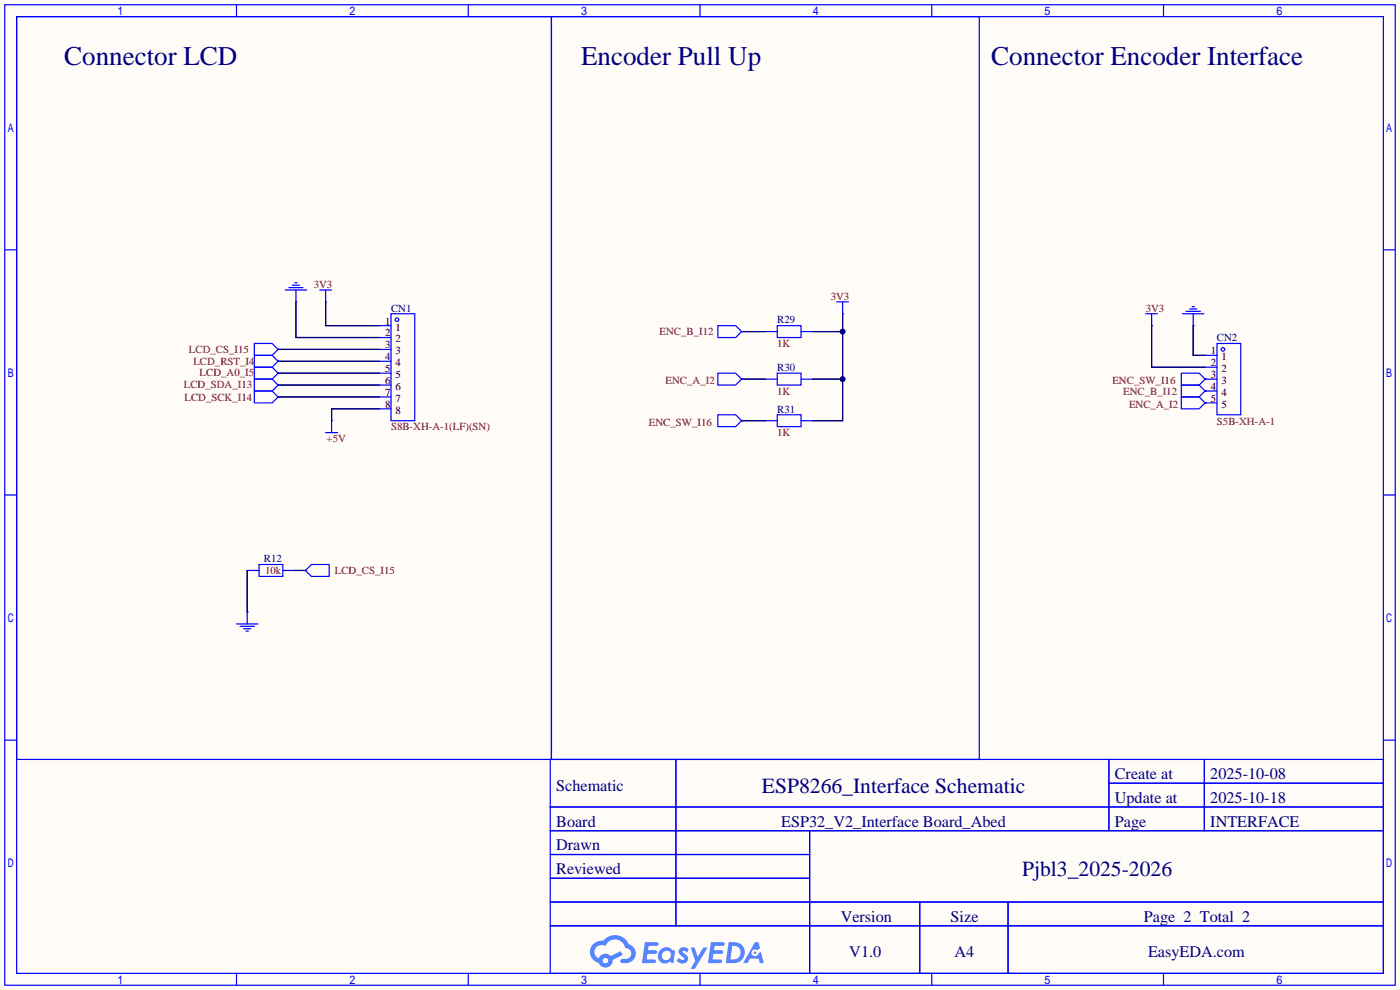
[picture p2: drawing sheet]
<svg xmlns="http://www.w3.org/2000/svg" width="299mm" height="212mm" viewBox="0 0 299 212" stroke-linecap="round" stroke-linejoin="round" font-family="sans-serif">
<path d="M0 0h299.2v211.6h-299.2z" fill="#fffcf7"/>
<g fill="none" stroke="#00f" stroke-width=".25">
<path d="M1 1h297.2v209.6h-297.2zM3.6 3.6h292.1v204.4h-292.1zM50.5 1v2.6M100.1 1v2.6M149.6 1v2.6M199.1 1v2.6M248.7 1v2.6M1 53.4h2.6M295.7 53.4h2.5M1 105.8h2.6M295.7 105.8h2.5M1 158.2h2.6"/>
<path d="M295.7 158.2h2.5M117.6 162.3h178.1v45.7h-178.1zM117.6 172.5h178.1M117.6 177.5h178.1M144.5 162.3v35.6M173 177.5v30.5M237 162.3v15.2M237 167.4h58.7M257.4 162.3v15.2M117.6 182.6h55.4M117.6 192.8h178.1M117.6 187.7h55.4"/>
<path d="M117.6 197.9h178.1M196.6 192.8v15.2M215.4 192.8v15.2M50.5 208v2.6M100.1 208v2.6M149.6 208v2.6M199.1 208v2.6M248.7 208v2.6"/>
</g>
<g fill="#5487ff">
<path d="M145.3 202.7a1.3 1.3 0 0 1 1.9 .3l-.4 .6a.54 .54 0 0 0-.9-.2l.1 .2a1.34 1.34 0 0 1 .9 1.8 1.47 1.47 0 0 1-2.3-.1l.5-.6 .8 .5a.31 .31 0 0 0 .4-.3 .31 .31 0 0 0-.3-.4 1.12 1.12 0 0 1-.7-1.8z"/>
<path d="M147.6 202.5h.9l.6 2 1.2-2h.9l-2.7 4.6h-.9l1-1.7z"/>
<path d="M137.8 201.4h1.7a1.31 1.31 0 0 1 1.2 .2 .4 .4 0 0 1-.3 .5l-1.8 .1-.1 .9h1.6a.4 .4 0 0 1 .4 .4 .4 .4 0 0 1-.5 .4h-1.6l-.2 1.2h1.4a.46 .46 0 0 1 .5 0 .46 .46 0 0 1 .1 .5l-.4 .2h-2.6z"/>
<path d="M151.9 201.4h1.7a1.32 1.32 0 0 1 1.2 .2 .39 .39 0 0 1-.3 .5l-1.8 .1-.1 .9h1.6a.4 .4 0 0 1 .4 .4 .4 .4 0 0 1-.4 .4h-1.7l-.2 1.2h1.4a.46 .46 0 0 1 .5 0 .46 .46 0 0 1 .1 .5l-.4 .2h-2.6z"/>
<path d="M161.3 201.4h.8l.3 1.3-.6 .4a.75 .75 0 0 0-1.1 .3 .75 .75 0 0 0 .5 1 .75 .75 0 0 0 .9-.7l.5-.2 .6 2.3h-.8l-.3-.9h-1.8l-.5 .9h-1z"/>
<path d="M155.7 201.4l-.6 4.4h1.5a2.27 2.27 0 0 0 2.6-2.2 2.27 2.27 0 0 0-2.7-2.2zM156.5 202.1a1.5 1.5 0 0 1 1.8 1.6 1.5 1.5 0 0 1-1.9 1.4h-.3z"/>
<path d="M141.2 203a1.6 1.6 0 0 0-.3 2.3 1.6 1.6 0 0 0 2.3 .2l.7 .3 .3-2.4-.1-.3-.5-.1a1.58 1.58 0 0 0-2.4 0zM141.8 203.5a.98 .98 0 0 1 1.6 .4 .98 .98 0 0 1-1.1 1.3 .94 .94 0 0 1-.9-.7 .94 .94 0 0 1 .4-1z"/>
<path d="M126.8 201.8a2.37 2.37 0 0 0 1.1 4 1.54 1.54 0 0 0 1.8 1 1.54 1.54 0 0 0 1.2-1.6l2.2-1.1-.5-.8-2 1a1.57 1.57 0 0 0-2.7 .5 1.5 1.5 0 0 1-.7-2.1 1.5 1.5 0 0 1 2.2-.5 2.23 2.23 0 0 1 2.3-1.4 2.23 2.23 0 0 1 2 1.8 1.16 1.16 0 0 1 1.2 1.1 1.16 1.16 0 0 1-1.1 1.2h-.7a.47 .47 0 0 0-.5 .4 .47 .47 0 0 0 .4 .5 2.17 2.17 0 0 0 2.5-.9 2.17 2.17 0 0 0-.3-2.7l-.8-.4a3.2 3.2 0 0 0-5.5-.7l-1.1 .1zM128.8 205.3a.6 .6 0 0 1 1.2 0 .6 .6 0 0 1-1.2 0z"/>
<circle cx="161.4" cy="203.6" r=".28"/>
</g>
<g fill="none" stroke="#00f" stroke-width=".25">
<path d="M3.6 3.6h114.3v158.7h-114.3zM117.9 3.6h91.4v158.7h-91.4zM54.4 78.5h3.8l1.2 1.3-1.2 1.2h-3.8zM54.4 75.9h3.8l1.2 1.3-1.2 1.3h-3.8zM54.4 73.4h3.8l1.2 1.3-1.2 1.2h-3.8zM59.4 79.8h.1M59.4 77.2h.1M59.4 74.7h.1M61 62h4.5M61.7 61.5h3.1M62.5 61h1.5M63 60.5h.5"/>
<path d="M63.2 64.5h.1M63.2 62v2.5M68.3 62h2.6M69.6 64.5h.1M69.6 62v2.5M81 79.8h2.6M81 77.2h2.6M81 74.7h2.6M81 72.1h2.6M81 69.6h2.6M83.6 67.1h5v22.8h-5zM153.4 69.6h3.8l1.3 1.3-1.3 1.2h-3.8z"/>
<path d="M153.4 79.8h3.8l1.3 1.2-1.3 1.3h-3.8zM158.5 70.9h.1M163.6 70.9h2.5M166.1 69.6h5.1v2.5h-5.1zM166.1 79.8h5.1v2.5h-5.1zM171.2 70.9h2.5M178.8 64.5h2.6M180.1 67.1h.1M180.1 64.5v2.6M244.9 67.1h2.5M246.1 69.6h.1M246.1 67.1v2.5"/>
<path d="M252.5 79.8h3.8l1.3 1.2-1.3 1.3h-3.8zM252.7 67.1h4.6M253.5 66.5h3M254.3 66h1.5M254.8 65.5h.5M255 69.6h.1M255 67.1v2.5M257.6 75.9h2.5M257.6 78.5h2.5M260.1 73.4h5.1v15.2h-5.1zM54.4 81h3.8l1.2 1.3-1.2 1.3h-3.8zM54.4 83.6h3.8l1.2 1.2-1.2 1.3h-3.8z"/>
<path d="M59.4 82.3h.1M59.4 84.8h.1M69.6 92.5h2.5M70.9 89.9h.1M70.9 89.9v2.6M81 87.4h2.6M81 84.8h2.6M81 82.3h2.6M153.4 88.6h3.8l1.3 1.3-1.3 1.3h-3.8zM158.5 81h.1M158.5 89.9h.1M163.6 81h2.5"/>
<path d="M163.6 89.9h2.5M166.1 88.6h5.1v2.6h-5.1zM171.2 81h2.5M171.2 89.9h2.5M252.5 82.3h3.8l1.3 1.3-1.3 1.2h-3.8zM252.5 84.8h3.8l1.3 1.3-1.3 1.3h-3.8zM257.6 81h.1M257.6 83.6h.1M257.6 86.1h.1M257.6 81h2.5M257.6 83.6h2.5M257.6 86.1h2.5"/>
<path d="M50.5 133.4h4.6M51.3 133.9h3.1M52.1 134.4h1.5M52.6 134.9h.5M52.8 130.8h.1M52.8 121.9h2.6M52.8 130.8v2.6M55.4 120.6h5.1v2.6h-5.1zM60.5 121.9h2.5M65.3 121.9l1.2-1.3h3.9v2.6h-3.9zM65.3 121.9h.1"/>
<circle cx="84.8" cy="68.3" r=".38"/>
<circle cx="261.4" cy="74.7" r=".38"/>
</g>
<g fill="none" stroke="#000080" stroke-width=".25">
<path d="M59.4 74.7h21.6M59.4 77.2h21.6M59.4 79.8h21.6M63.2 64.5v7.6h17.8M69.6 64.5v5.1h11.4M158.5 70.9h5.1M173.7 70.9h6.4M180.1 67.1v22.8h-6.4M246.1 69.6v8.9h11.5M255 69.6v6.3h2.6M59.4 82.3h21.6M59.4 84.8h21.6"/>
<path d="M81 87.4h-10.1v2.5M158.5 81h5.1M158.5 89.9h5.1M173.7 81h6.4M257.6 83.6h.1M257.6 86.1h.1M257.6 81h.1M52.8 121.9v8.9M63 121.9h2.3"/>
</g>
<g fill="#000080">
<circle cx="180.1" cy="70.9" r=".63"/>
<circle cx="180.1" cy="81" r=".63"/>
</g>
<g font-size="5.8" fill="#000080">
<text x="13.7" y="13.8">Connector LCD</text>
<text x="124.2" y="13.8">Encoder Pull Up</text>
<text x="211.8" y="13.8">Connector Encoder Interface</text>
</g>
<g font-size="4.6" fill="#000080">
<text x="162.8" y="169.4">ESP8266_Interface Schematic</text>
<text x="218.5" y="187.2">Pjbl3_2025-2026</text>
</g>
<g font-size="3.5" fill="#000080">
<text x="238.3" y="166.5">Create at</text>
<text x="258.7" y="166.5">2025-10-08</text>
<text x="118.9" y="169.1">Schematic</text>
<text x="238.3" y="171.6">Update at</text>
<text x="258.7" y="171.6">2025-10-18</text>
<text x="118.9" y="176.7">Board</text>
<text x="167" y="176.7">ESP32_V2_Interface Board_Abed</text>
<text x="238.3" y="176.7">Page</text>
<text x="258.7" y="176.7">INTERFACE</text>
<text x="118.9" y="181.8">Drawn</text>
<text x="118.9" y="186.8">Reviewed</text>
<text x="179.7" y="197">Version</text>
<text x="203.2" y="197">Size</text>
<text x="244.5" y="197">Page 2 Total 2</text>
<text x="181.5" y="204.6">V1.0</text>
<text x="204" y="204.6">A4</text>
<text x="245.4" y="204.6">EasyEDA.com</text>
</g>
<g font-size="2.3" fill="#800000">
<text x="67.1" y="61.6">3V3</text>
<text x="177.5" y="64.2">3V3</text>
<text x="141" y="71.7">ENC_B_I12</text>
<text x="244.9" y="66.6">3V3</text>
<text x="40.4" y="75.5">LCD_CS_I15</text>
<text x="166.1" y="74.2">1K</text>
<text x="39.3" y="82.8">LCD_SDA_I13</text>
<text x="41.3" y="78">LCD_RST_I4</text>
<text x="42.7" y="80.3">LCD_A0_I5</text>
<text x="142.2" y="82.1">ENC_A_I2</text>
<text x="237.7" y="82.1">ENC_SW_I16</text>
<text x="39.4" y="85.6">LCD_SCK_I14</text>
<text x="166.1" y="84.4">1K</text>
<text x="240" y="84.4">ENC_B_I12</text>
<text x="241.3" y="87.2">ENC_A_I2</text>
<text x="69.8" y="94.4">+5V</text>
<text x="83.6" y="92">S8B-XH-A-1(LF)(SN)</text>
<text x="138.7" y="91">ENC_SW_I16</text>
<text x="166.1" y="93.3">1K</text>
<text x="260.1" y="90.7">S5B-XH-A-1</text>
<text x="56.6" y="122.7">10k</text>
<text x="71.6" y="122.7">LCD_CS_I15</text>
</g>
<g font-size="2.3">
<text x="82.3" y="71.9">2</text>
<text x="82.3" y="69.4">1</text>
<text x="84.5" y="70.6">1</text>
<text x="82.3" y="77">4</text>
<text x="82.3" y="74.4">3</text>
<text x="84.5" y="75.7">3</text>
<text x="84.5" y="73.2">2</text>
<text x="258.8" y="75.7">1</text>
<text x="261" y="77">1</text>
<text x="82.3" y="82.1">6</text>
<text x="82.3" y="79.5">5</text>
<text x="84.5" y="83.3">6</text>
<text x="84.5" y="80.8">5</text>
<text x="84.5" y="78.3">4</text>
<text x="258.8" y="78.3">2</text>
<text x="258.8" y="80.8">3</text>
<text x="258.8" y="83.3">4</text>
<text x="261" y="79.5">2</text>
<text x="261" y="82.1">3</text>
<text x="82.3" y="87.1">8</text>
<text x="82.3" y="84.6">7</text>
<text x="84.5" y="88.4">8</text>
<text x="84.5" y="85.9">7</text>
<text x="258.8" y="85.9">5</text>
<text x="261" y="84.6">4</text>
<text x="261" y="87.1">5</text>
</g>
<g font-size="2.3" fill="#000080">
<text x="83.6" y="66.6">CN1</text>
<text x="166.1" y="69.1">R29</text>
<text x="260.1" y="72.9">CN2</text>
<text x="166.1" y="79.3">R30</text>
<text x="166.1" y="88.2">R31</text>
<text x="56.4" y="120.2">R12</text>
</g>
</svg>
